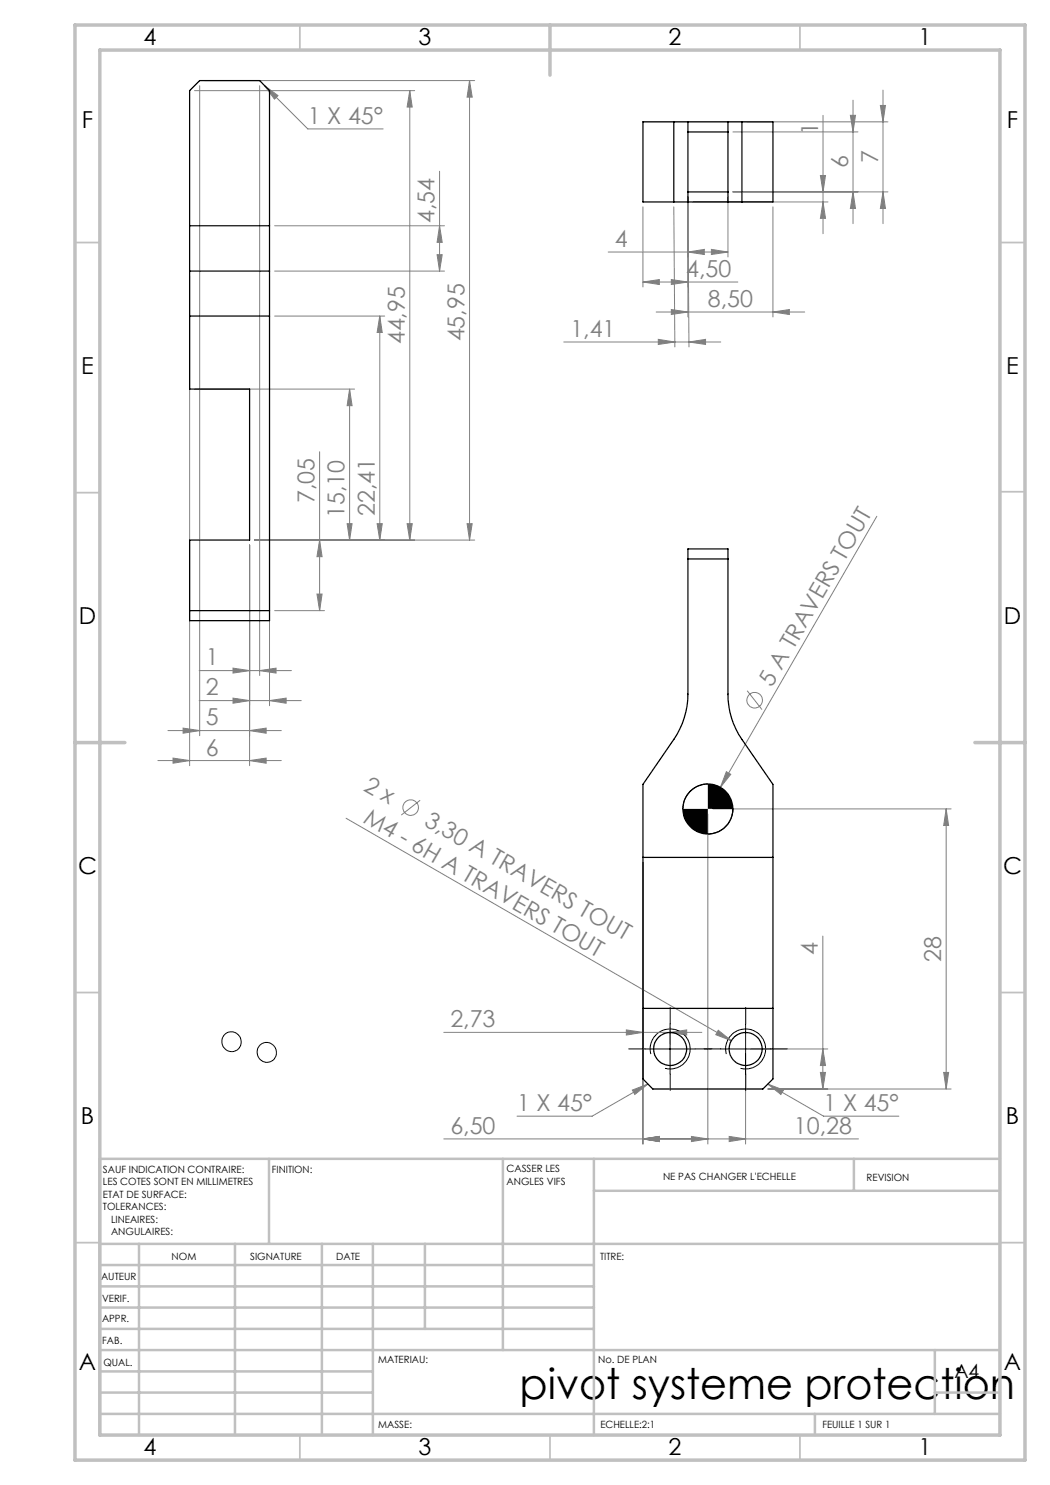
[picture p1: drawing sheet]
<svg xmlns="http://www.w3.org/2000/svg" width="210mm" height="297mm" viewBox="0 0 210 297" stroke-linecap="round" stroke-linejoin="round" font-family="sans-serif">
<g fill="none" stroke="#808080" stroke-width=".2">
<path d="M38.9 18.1h44M39.9 17.1v130M40.9 16.1h54M51.9 17.1v118M52.9 17.1l2.7 2-.7 .7zM52.9 17.1l8.7 8.7h15M82 18.1v89.9M82 18.1l.4 3.3h-1zM93.9 16.1v91.9M93.9 16.1l.5 3.3h-1zM176.6 18v26.7M87.9 34.3v19.9"/>
<path d="M137.6 39.4v24M145.6 39.4v12M146.6 38.4h31M146.6 26.4h25M149.4 24.4h28.2M164.1 35.1h1l-.5 3.3zM164.6 23.1v23.6M170.1 23.1h1l-.5 3.3zM170.6 20v24.7M170.6 38.4l.5 3.3h-1zM176.1 21.1h1l-.5 3.3zM176.6 38.4l.5 3.3h-1z"/>
<path d="M37.9 55.2v97.9M53.9 55.2v85.9M54.9 45.2h34M54.9 54.2h34M87.4 50.9h1l-.5 3.3zM87.9 45.2l.5 3.3h-1zM121.6 50.4h24M128.6 56.4l3.3-.5v1zM128.6 41.4v16M128.6 56.4h19M134.3 55.9l3.3 .5-3.3 .5zM134.8 41.4l.2 28"/>
<path d="M137.6 50.4l3.3-.5v1zM137.6 41.4l.2 28M138.6 40.4h27M142.3 49.9l3.3 .5-3.3 .5zM154.6 41.4v22M164.6 40.4l.5 3.3h-1zM38.9 77.8h32M54.9 63.2h22M69.9 77.8v30.2M69.9 77.8l.5 3.3h-1zM76 63.2v44.8M76 63.2l.4 3.3h-1z"/>
<path d="M112.7 68.4h31.4M131.2 62.4h29.7M131.7 67.9l3.3 .5-3.3 .5zM134.3 61.9l3.3 .5-3.3 .5zM137.8 68.4l3.3-.5v1zM154.6 62.4l3.3-.5v1zM63.9 90.3v31.8M49.9 109v44.1M63.4 118.8h1l-.5 3.3zM63.9 108l.5 3.3h-1zM69.4 104.7h1l-.5 3.3zM75.4 104.7h1l-.4 3.3z"/>
<path d="M81.4 104.7h1l-.4 3.3zM93.4 104.7h1l-.5 3.3zM94.9 108h-44M175.4 103.3l-31.3 54.2M39.8 134.1h18.5M46.6 133.6l3.3 .5-3.3 .5zM46.6 139.6l3.3 .5-3.3 .5zM51.9 134.1l3.3-.5v1zM54.9 122.1h10M149.4 138.1l3 3.8M31.6 152.1h24.7M33.6 146.1h22.7"/>
<path d="M34.6 151.6l3.3 .5-3.3 .5zM36.6 145.6l3.3 .5-3.3 .5zM39.8 140.1h20.5M49.9 146.1l3.3-.5v1zM49.9 152.1l3.3-.5v1zM53.9 140.1l3.3-.5v1zM145.3 154.3l.9 .6-2.1 2.6zM69.2 163.7l77.1 44.4M84 160.1l-3.7 2.9M128.6 172.5v56.3M141.6 162.8v66M142.6 161.8h47.6"/>
<path d="M189.2 161.8v56M189.2 161.8l.5 3.3h-1zM164.6 187.2v30.6M88.8 206.5h51.6M125.3 206l3.3 .5-3.3 .5zM126.5 218l3.1-1.2-2.6 2.1zM129.6 216.8l-11.2 6.4h-15M134 206.5l3.3-.5v1zM134 205.5v3.3M143.7 206.1l2.6 2-3.1-1.2zM149.1 210.8v18M150.1 209.8h15.5"/>
<path d="M153.6 216.8l3.1 1.2-.5 .9zM153.6 216.8l11.1 6.4h15.1M153.6 217.8h36.6M164.1 214.5h1l-.5 3.3zM164.6 209.8l.5 3.3h-1zM188.7 214.5h1l-.5 3.3zM88.8 227.8h82.9M128.6 227.8l3.3-.5v1zM138.3 227.3l3.3 .5-3.3 .5zM145.8 227.3l3.3 .5-3.3 .5z"/>
<circle cx="150.9" cy="140.1" r="1.56"/>
<circle cx="82.1" cy="161.5" r="1.56"/>
</g>
<g fill="none" stroke="#000" stroke-width=".2">
<path d="M141.6 156.8a5 5 0 0 0-5 5M146.6 161.8a5 5 0 0 1-5 5M129 209.8h10M130.2 210.8a4 4 0 0 1 3.5-5 4 4 0 0 1 4.3 4.4 4 4 0 0 1-5 3.5M134 204.8v10M144.1 209.8h10M145.3 210.8a4 4 0 0 1 3.5-5 4 4 0 0 1 4.3 4.4 4 4 0 0 1-5 3.5M149.1 204.8v10"/>
<circle cx="46.3" cy="208.3" r="1.96"/>
<circle cx="53.3" cy="210.5" r="1.96"/>
</g>
<g fill="none" stroke="#c0c0c0" stroke-width=".35">
<path d="M60 5v5M160 5v5M15 48.5h5M200 48.5h5M15 98.5h5M200 98.4h5M15 198.5h5M200 198.5h5M15 248.5h5M200 248.5h5M60 287v5M110 287v5"/>
<path d="M160 287v5"/>
</g>
<g fill="none" stroke="#c0c0c0" stroke-width=".5">
<path d="M53.8 231.8v17M100.6 231.8v38.2M118.8 231.8v55.2M118.8 238.2h81.2M170.8 231.8v6.4M200 231.8h-180v55.2M20 248.8h180M20 257.3h98.8M20 253h98.8M27.8 248.8v38.2M47 248.8v38.2M64.4 248.8v38.2"/>
<path d="M74.6 248.8v38.2M85 248.8v17M20 265.8h98.8M20 261.5h98.8M20 278.5h54.6M20 274.3h54.6M20 270h180M187 278.5h13M187 270v12.8M20 282.8h180M163 282.8v4.2"/>
</g>
<path d="M15 5h190v287h-190zM20 10h180v277h-180zM110 5v10M15 148.5h10M195 148.5h10" fill="none" stroke="#c0c0c0" stroke-width=".7"/>
<path d="M129 209.8h-3.3M134 204.8v-3.3M134 214.8v3.3M139 209.8h3.3M144.1 209.8h-3.3M149.1 204.8v-3.3M149.1 214.8v3.3M154.1 209.8h3.3" fill="none" stroke="#000" stroke-width=".2" stroke-dasharray="30.5 1.3 1.3 1.3"/>
<g fill="#808080">
<path d="M143.7 206.1l2.6 2-3.1-1.2z"/>
<path d="M145.3 154.3l.9 .6-2.1 2.6z"/>
<path d="M137.8 68.4l3.3-.5v1zM131.7 67.9l3.3 .5-3.3 .5zM49.9 146.1l3.3-.5v1zM36.6 145.6l3.3 .5-3.3 .5zM49.9 152.1l3.3-.5v1zM34.6 151.6l3.3 .5-3.3 .5z"/>
<path d="M153.6 216.8l3.1 1.2-.5 .9zM126.5 218l3.1-1.2-2.6 2.1zM46.6 133.6l3.3 .5-3.3 .5zM51.9 134.1l3.3-.5v1zM46.6 139.6l3.3 .5-3.3 .5zM53.9 140.1l3.3-.5v1zM52.9 17.1l2.7 2-.7 .7z"/>
<path d="M137.6 50.4l3.3-.5v1zM142.3 49.9l3.3 .5-3.3 .5zM134.3 61.9l3.3 .5-3.3 .5zM154.6 62.4l3.3-.5v1z"/>
<path d="M134.3 55.9l3.3 .5-3.3 .5zM128.6 56.4l3.3-.5v1z"/>
<path d="M164.1 214.5h1l-.5 3.3zM164.6 209.8l.5 3.3h-1zM188.7 214.5h1l-.5 3.3zM189.2 161.8l.5 3.3h-1zM170.6 38.4l.5 3.3h-1zM170.1 23.1h1l-.5 3.3zM176.6 38.4l.5 3.3h-1zM176.1 21.1h1l-.5 3.3zM69.4 104.7h1l-.5 3.3zM69.9 77.8l.5 3.3h-1zM75.4 104.7h1l-.4 3.3zM76 63.2l.4 3.3h-1zM81.4 104.7h1l-.4 3.3zM82 18.1l.4 3.3h-1zM93.4 104.7h1l-.5 3.3zM93.9 16.1l.5 3.3h-1z"/>
<path d="M164.1 35.1h1l-.5 3.3zM164.6 40.4l.5 3.3h-1zM63.9 108l.5 3.3h-1zM63.4 118.8h1l-.5 3.3zM87.9 45.2l.5 3.3h-1zM87.4 50.9h1l-.5 3.3z"/>
<path d="M125.3 206l3.3 .5-3.3 .5zM134 206.5l3.3-.5v1zM128.6 227.8l3.3-.5v1zM138.3 227.3l3.3 .5-3.3 .5zM128.6 227.8l3.3-.5v1zM145.8 227.3l3.3 .5-3.3 .5z"/>
</g>
<path d="M136.6 161.8a5 5 0 0 0 5 5v-5zM141.6 156.8v5h5a5 5 0 0 0-5-5z" fill="#000"/>
<g fill="none" stroke="#000" stroke-width=".25">
<path d="M134.8 24.4h2.8M134.8 24.4h-6.2v16h6.2M134.8 24.4v16M137.6 24.4v16M137.6 26.4h8M137.6 24.4h8M137.6 38.4h8M145.6 24.4h2.8M145.6 24.4v16M148.4 24.4h6.2v16h-6.2M148.4 24.4v16M37.9 45.2v9"/>
<path d="M37.9 45.2v-27.1l2-2h12l2 2v27.1M37.9 54.2v23.6h12v30.2h-12v16.1h16v-69.9M37.9 54.2h16M37.9 45.2h16M53.9 45.2v9M134.8 40.4h2.8M137.6 40.4h8M145.6 40.4h2.8M37.9 63.2h16M137.6 109.8h8v29a15.9 15.9 0 0 0 2.8 9.1l6.2 9v58.9l-2 2h-22l-2-2v-58.9l6.2-9a16.3 16.3 0 0 0 2.8-9.1zM137.6 111.8h8M37.9 122.1h16"/>
<path d="M128.6 171.5h26M128.6 201.7h26"/>
<circle cx="141.6" cy="161.8" r="5"/>
<circle cx="134" cy="209.8" r="3.3"/>
<circle cx="149.1" cy="209.8" r="3.3"/>
</g>
<text font-size="8.5" x="103.9" y="279.7">pivot systeme protection</text>
<g font-size="4.7">
<text x="28.7" y="9">4</text>
<text x="83.7" y="9">3</text>
<text x="133.7" y="9">2</text>
<text x="183.7" y="9">1</text>
<text x="16.4" y="25.5">F</text>
<text x="201.4" y="25.5">F</text>
<text x="16.2" y="74.7">E</text>
<text x="201.2" y="74.7">E</text>
<text x="15.8" y="124.7">D</text>
<text x="200.8" y="124.7">D</text>
<text x="15.6" y="174.7">C</text>
<text x="200.6" y="174.7">C</text>
<text x="16.2" y="224.7">B</text>
<text x="201.2" y="224.7">B</text>
<text x="15.8" y="274">A</text>
<text x="200.8" y="274">A</text>
<text x="28.7" y="291">4</text>
<text x="83.7" y="291">3</text>
<text x="133.7" y="291">2</text>
<text x="183.7" y="291">1</text>
</g>
<g font-size="4.7" fill="#808080">
<text x="61.6" y="24.7">1 X 45°</text>
<text x="163.6" y="26.9" transform="rotate(-90 163.6 26.9)">1</text>
<text x="169.6" y="33.7" transform="rotate(-90 169.6 33.7)">6</text>
<text x="175.6" y="32.7" transform="rotate(-90 175.6 32.7)">7</text>
<text x="86.9" y="44.6" transform="rotate(-90 86.9 44.6)">4,54</text>
<text x="123" y="49.4">4</text>
<text x="137.2" y="55.4">4,50</text>
<text x="141.6" y="61.4">8,50</text>
<text x="80.9" y="68.9" transform="rotate(-90 80.9 68.9)">44,95</text>
<text x="92.9" y="68.3" transform="rotate(-90 92.9 68.3)">45,95</text>
<text x="114.1" y="67.4">1,41</text>
<text x="62.9" y="100.7" transform="rotate(-90 62.9 100.7)">7,05</text>
<text x="68.9" y="103.6" transform="rotate(-90 68.9 103.6)">15,10</text>
<text x="74.9" y="103.2" transform="rotate(-90 74.9 103.2)">22,41</text>
<text x="41.1" y="133.1">1</text>
<text x="154.4" y="137.5" transform="rotate(-60 154.4 137.5)">5 A TRAVERS TOUT</text>
<text x="41.1" y="139.1">2</text>
<text x="41.1" y="145.1">5</text>
<text x="41.1" y="151.1">6</text>
<text x="72.5" y="157.9" transform="rotate(30 72.5 157.9)">2 x</text>
<text x="72.4" y="164.3" transform="rotate(30 72.4 164.3)">M4 - 6H A TRAVERS TOUT</text>
<text x="84.6" y="164.9" transform="rotate(30 84.6 164.9)">3,30 A TRAVERS TOUT</text>
<text x="163.6" y="191.1" transform="rotate(-90 163.6 191.1)">4</text>
<text x="188.2" y="192.4" transform="rotate(-90 188.2 192.4)">28</text>
<text x="90.1" y="205.5">2,73</text>
<text x="90.1" y="226.8">6,50</text>
<text x="103.4" y="222.2">1 X 45°</text>
<text x="158.8" y="226.8">10,28</text>
<text x="164.7" y="222.2">1 X 45°</text>
</g>
<text font-size="3.9" x="190.9" y="275.5">A4</text>
<g font-size="2">
<text x="20.6" y="234.6">SAUF INDICATION CONTRAIRE:</text>
<text x="20.6" y="237.1">LES COTES SONT EN MILLIMETRES</text>
<text x="20.6" y="239.6">ETAT DE SURFACE:</text>
<text x="54.4" y="234.6">FINITION:</text>
<text x="101.3" y="234.5">CASSER LES</text>
<text x="101.3" y="237">ANGLES VIFS</text>
<text x="132.6" y="236">NE PAS CHANGER L'ECHELLE</text>
<text x="173.3" y="236.2">REVISION</text>
<text x="20.6" y="242.1">TOLERANCES:</text>
<text x="22.2" y="244.6">LINEAIRES:</text>
<text x="22.2" y="247.1">ANGULAIRES:</text>
<text x="34.3" y="252">NOM</text>
<text x="50" y="251.9">SIGNATURE</text>
<text x="67.2" y="251.9">DATE</text>
<text x="120" y="251.9">TITRE:</text>
<text x="20.2" y="256.1">AUTEUR</text>
<text x="20.4" y="260.3">VERIF.</text>
<text x="20.4" y="264.4">APPR.</text>
<text x="20.5" y="268.8">FAB.</text>
<text x="20.7" y="273.1">QUAL.</text>
<text x="75.7" y="272.5">MATERIAU:</text>
<text x="119.6" y="272.5">No. DE PLAN</text>
<text x="75.6" y="285.5">MASSE:</text>
<text x="120.1" y="285.6">ECHELLE:2:1</text>
<text x="164.5" y="285.6">FEUILLE 1 SUR 1</text>
</g>
</svg>
